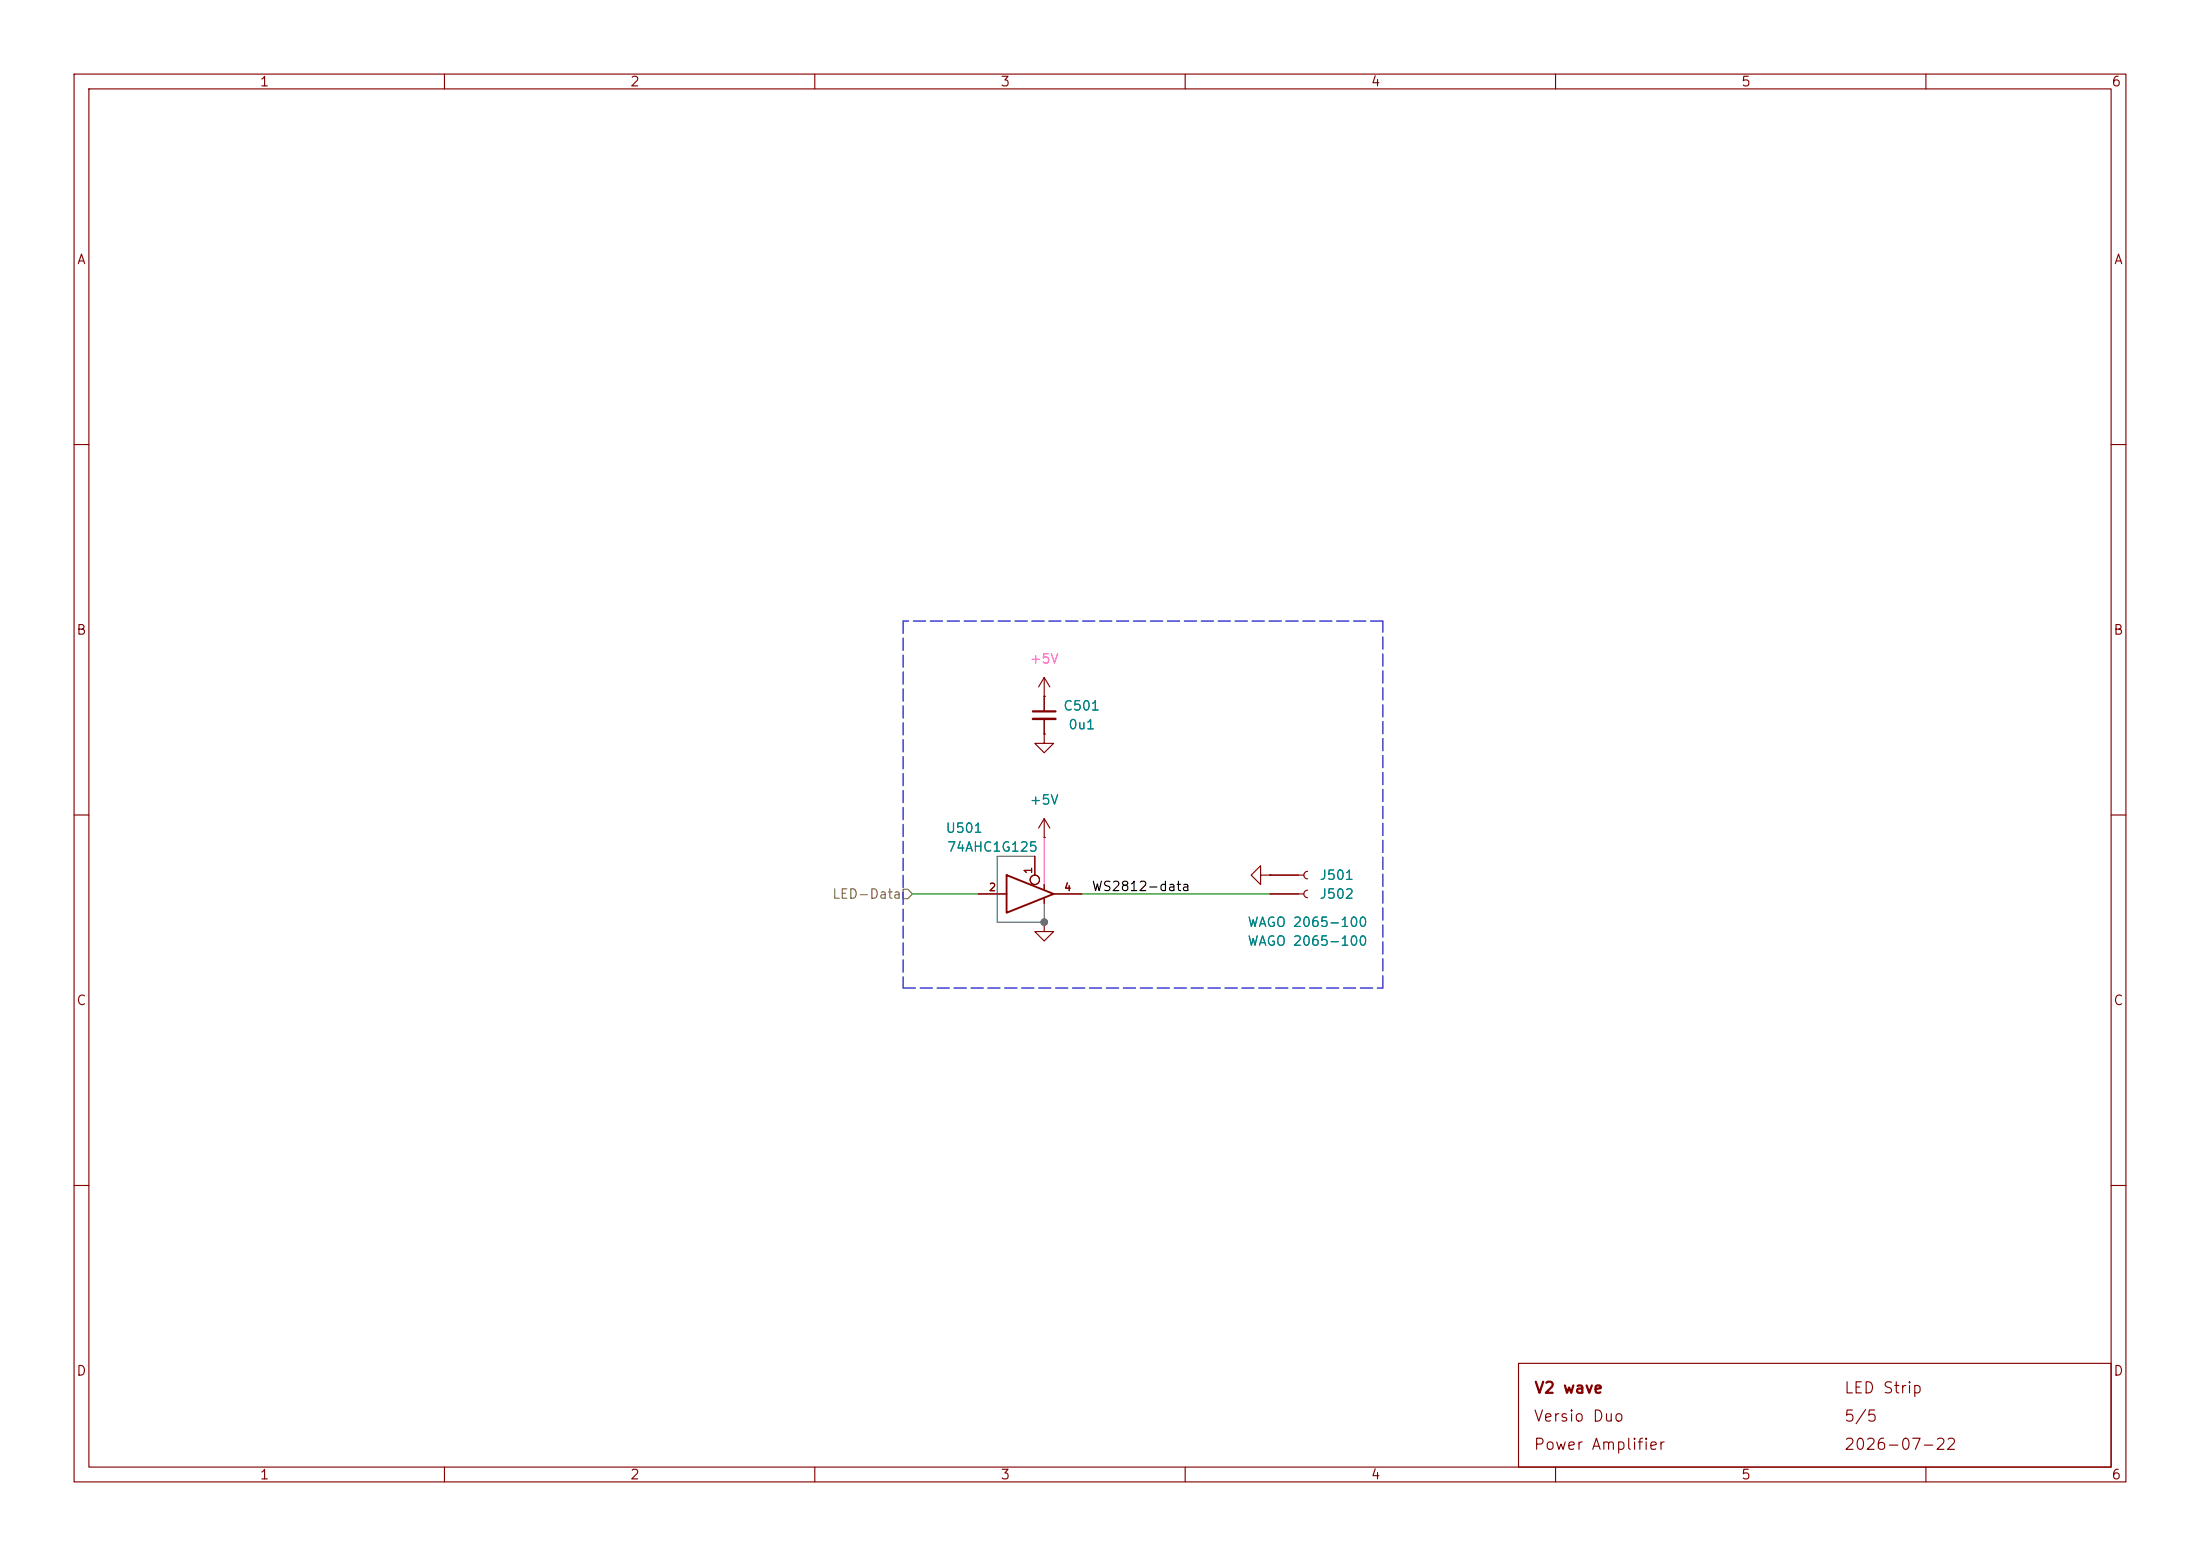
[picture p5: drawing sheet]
<svg xmlns="http://www.w3.org/2000/svg" width="297mm" height="210mm" viewBox="0 0 297 210" stroke-linecap="round" stroke-linejoin="round" font-family="sans-serif">
<g fill="none" stroke="#840000" stroke-width=".15">
<path d="M10 10h277v190h-277zM12 12h273v186h-273zM60 10v2M110 10v2M160 10v2M210 10v2M260 10v2M10 60h2M285 60h2M141 99.1v1.2h1.2l-1.2 1.3-1.3-1.3h1.3M141 99.1h.1M141 94h.1"/>
<path d="M141 91.4l-.8 1.3M141 91.4l.7 1.3M141 91.4v4.6M141 97v2.1M10 110h2M139.7 115.6v2.5M141 113h.1M141 110.5v2.5M141 119.4v.6M141 110.5l-.8 1.3M141 110.5l.7 1.3M170.2 118.1v-1.3l-1.3 1.3 1.3 1.3v-1.3h1.2"/>
<path d="M171.4 118.1h.1M171.4 118.1h4.6M176.5 117.6a.51 .51 0 0 0-.5 .5 .51 .51 0 0 0 .5 .5M285 110h2M132.1 120.7h3.8M141 124.5v1.2h1.2l-1.2 1.3-1.3-1.3h1.3M141 124.5h.1M141 121.3v.6M142.2 120.7h3.8M171.4 120.7h4.6M176.5 120.1a.51 .51 0 0 0-.5 .6 .51 .51 0 0 0 .5 .5M10 160h2"/>
<path d="M285 160h2M60 198v2M110 198v2M160 198v2M205 184h80v14h-80zM210 198v2M260 198v2"/>
<circle cx="139.7" cy="118.7" r=".63"/>
</g>
<path d="M139.4 96h3.1" fill="none" stroke="#840000" stroke-width=".3"/>
<path d="M139.4 97h3.1" fill="none" stroke="#840000" stroke-width=".33"/>
<path d="M135.9 118.1l6.3 2.6-6.3 2.5z" fill="none" stroke="#840000" stroke-width=".25"/>
<path d="M121.9 120h.7l.6 .7-.6 .6h-.7z" fill="none" stroke="#848400" stroke-width=".15"/>
<path d="M121.9 83.8v49.6M186.7 83.8h-64.8M121.9 133.4h64.8M186.7 133.4v-49.6" fill="none" stroke="#0000c2" stroke-width=".15" stroke-dasharray="1.7 .6"/>
<path d="M139.7 115.6h-5.1v8.9h6.4v-2.6" fill="none" stroke="#676767" stroke-width=".15"/>
<path d="M141 113v6.4" fill="none" stroke="#ff5cbb" stroke-width=".15"/>
<path d="M123.2 120.7h8.9M146 120.7h25.4" fill="none" stroke="#008400" stroke-width=".15"/>
<circle cx="141" cy="124.5" r=".46" fill="#676767" stroke="#676767" stroke-width=".14"/>
<g font-size="1.5" fill="#840000">
<text x="207" y="188.4">V2 wave</text>
<text x="248.9" y="188.4">LED Strip</text>
<text x="206.9" y="192.3">Versio Duo</text>
<text x="206.9" y="196.1">Power Amplifier</text>
<text x="248.9" y="196.1">2026-07-22</text>
<text x="248.9" y="192.3">5/5</text>
</g>
<g font-size="1.3" fill="#840000">
<text x="35" y="12">1</text>
<text x="85" y="12">2</text>
<text x="135" y="12">3</text>
<text x="185" y="12">4</text>
<text x="235" y="12">5</text>
<text x="285" y="12">6</text>
<text x="10.3" y="36">A</text>
<text x="285.3" y="36">A</text>
<text x="10.2" y="86">B</text>
<text x="285.2" y="86">B</text>
<text x="10.2" y="136">C</text>
<text x="285.2" y="136">C</text>
<text x="10.2" y="186">D</text>
<text x="285.2" y="186">D</text>
<text x="35" y="200">1</text>
<text x="85" y="200">2</text>
<text x="135" y="200">3</text>
<text x="185" y="200">4</text>
<text x="235" y="200">5</text>
<text x="285" y="200">6</text>
</g>
<text font-size="1.3" fill="#ff5cbb" x="138.9" y="89.9">+5V</text>
<g font-size="1.3" fill="#008484">
<text x="143.5" y="96.2">C501</text>
<text x="144.1" y="98.8">0u1</text>
<text x="127.6" y="112.7">U501</text>
<text x="138.9" y="108.9">+5V</text>
<text x="127.7" y="115.3">74AHC1G125</text>
<text x="178" y="119.1">J501</text>
<text x="168.3" y="125.4">WAGO 2065-100</text>
<text x="178" y="121.6">J502</text>
<text x="168.3" y="128">WAGO 2065-100</text>
</g>
<text font-size="1.3" fill="#848400" x="112.3" y="121.6">LED-Data</text>
<text font-size="1.3" x="147.3" y="120.6">WS2812-data</text>
<g font-size="1" fill="#840000">
<text x="139.6" y="118.1" transform="rotate(-90 139.6 118.1)">1</text>
<text x="133.4" y="120.5">2</text>
<text x="143.6" y="120.5">4</text>
</g>
</svg>
